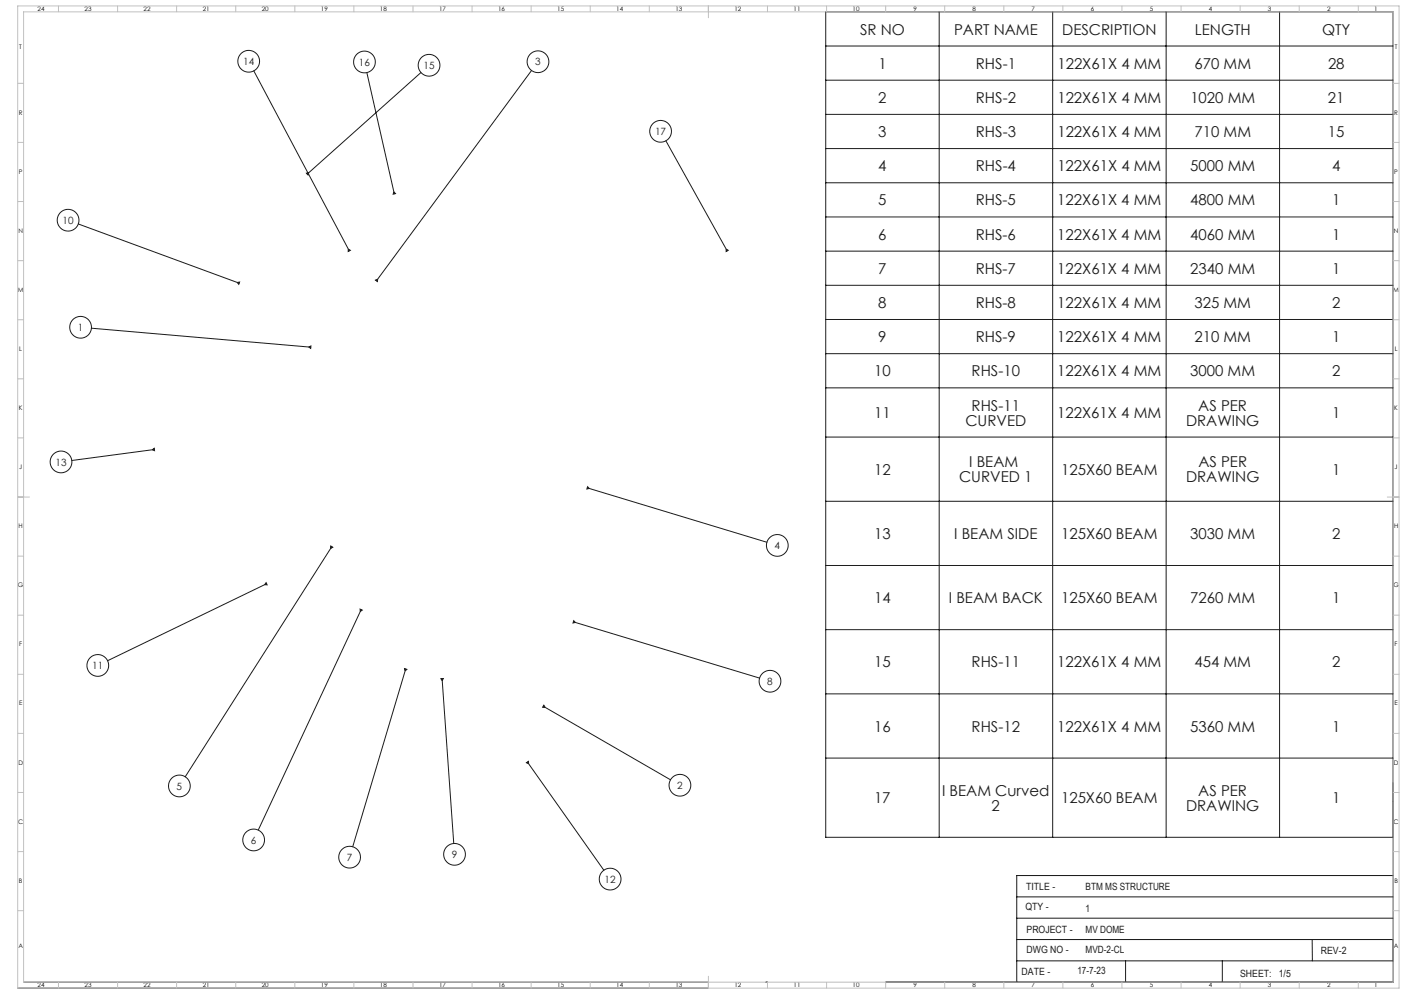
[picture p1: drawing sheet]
<svg xmlns="http://www.w3.org/2000/svg" width="1189mm" height="841mm" viewBox="0 0 1189 841" stroke-linecap="round" stroke-linejoin="round" font-family="sans-serif">
<g fill="none" stroke="#191924" stroke-width=".85">
<path d="M699 10h480v698h-480zM795 10v698M891 10v698M987 10v698M1083 10v698M699 39h480M215 60l81 152M450 60l-131 178M310 61l24 103M356 61l-96 86M699 68h480M699 97h480"/>
<path d="M563 119l52 93M699 126h480M259 147l2-1v2zM699 155h480M333 162l2 2h-2zM66 189l136 51M699 184h480M295 211l1 1-1 1zM615 211l1 1-1 1zM699 212h480M201 239h2l-1 2zM318 237l2-1-1 2z"/>
<path d="M699 241h480M77 278l186 16M699 270h480M261 294l2-1v2zM699 299h480M699 328h480M699 370h480M129 381l1-2 1 2zM131 380l-70 10M497 413l152 46M497 412l2 1-2 1zM699 424h480"/>
<path d="M280 462l2 1-2 1zM281 463l-124 194M699 478h480M225 493l1 2h-2zM226 494l-135 65M305 515l2 1-2 1zM306 516l-87 186M485 526l158 48M486 525l1 2h-2zM699 533h480M342 566h2l-1 2zM343 566l-45 150"/>
<path d="M373 574h2l-1 2zM374 574l10 140M460 598l107 62M460 597l1 1h-2zM699 587h480M446 645l1-1v2zM446 645l65 91M699 641h480M1179 662v169h-430M860 759h319M1179 741h-319v90M860 777h319"/>
<path d="M860 795h319M1110 795l1 18M860 813h319M953 813v18M1034 813v18M15 836h584M20 831h579M648 831h1"/>
<circle cx="210" cy="52" r="9"/>
<circle cx="308" cy="52" r="9"/>
<circle cx="363" cy="55" r="9"/>
<circle cx="455" cy="52" r="9"/>
<circle cx="559" cy="111" r="9"/>
<circle cx="58" cy="186" r="9"/>
<circle cx="68" cy="277" r="9"/>
<circle cx="52" cy="391" r="9"/>
<circle cx="658" cy="461" r="9"/>
<circle cx="83" cy="563" r="9"/>
<circle cx="652" cy="576" r="9"/>
<circle cx="152" cy="665" r="9"/>
<circle cx="575" cy="664" r="9"/>
<circle cx="215" cy="711" r="9"/>
<circle cx="296" cy="725" r="9"/>
<circle cx="385" cy="723" r="9"/>
<circle cx="516" cy="744" r="9"/>
</g>
<g fill="none" stroke="#c0c0c0" stroke-width=".85">
<path d="M15 5h1169v831h-1169zM20 10h1159v821h-1159zM49 5v5M99 5v5M149 5v5M199 5v5M249 5v5M299 5v5M349 5v5M399 5v5M449 5v5M499 5v5"/>
<path d="M549 5v5M599 5v10M649 5v5M699 5v5M749 5v5M799 5v5M849 5v5M899 5v5M949 5v5M999 5v5M1049 5v5M1099 5v5"/>
<path d="M1149 5v5M15 71h5M1179 71h5M15 121h5M1179 121h5M15 171h5M1179 171h5M15 221h5M1179 221h5M15 271h5M1179 271h5M15 321h5"/>
<path d="M1179 321h5M15 371h5M1179 371h5M15 421h10M1174 421h10M15 471h5M1179 471h5M15 521h5M1179 521h5M15 571h5M1179 571h5M15 621h5"/>
<path d="M1179 621h5M15 671h5M1179 671h5M15 721h5M1179 721h5M15 771h5M1179 771h5M49 831v5M99 831v5M149 831v5M199 831v5M249 831v5"/>
<path d="M299 831v5M349 831v5M399 831v5M449 831v5M499 831v5M549 831v5M599 826v10M649 831v5M699 831v5M749 831v5M799 831v5M849 831v5"/>
<path d="M899 831v5M949 831v5M999 831v5M1049 831v5M1099 831v5M1149 831v5"/>
</g>
<path d="M261 294l2 1v-2zM460 597l-1 1h2zM318 237l1 1 1-2zM497 412v2l2-1zM280 462v2l2-1zM305 515v2l2-1zM342 566l1 2 1-2zM486 525l-1 2h2zM373 574l1 2 1-2zM201 239l1 2 1-2zM446 645l1 1v-2zM129 381h2l-1-2zM295 211v2l1-1zM259 147l2 1v-2zM333 162v2h2zM615 211v2l1-1zM225 493l-1 2h2z" fill="#191924"/>
<g font-size="12.7" fill="#191924">
<text x="728" y="29">SR NO</text>
<text x="807" y="29">PART NAME</text>
<text x="899" y="29">DESCRIPTION</text>
<text x="1011" y="29">LENGTH</text>
<text x="1119" y="29">QTY</text>
<text x="743" y="58">1</text>
<text x="826" y="58">RHS-1</text>
<text x="895" y="58">122X61X 4 MM</text>
<text x="1011" y="58">670 MM</text>
<text x="1124" y="58">28</text>
<text x="743" y="87">2</text>
<text x="826" y="87">RHS-2</text>
<text x="895" y="87">122X61X 4 MM</text>
<text x="1007" y="87">1020 MM</text>
<text x="1124" y="87">21</text>
<text x="743" y="116">3</text>
<text x="826" y="116">RHS-3</text>
<text x="895" y="116">122X61X 4 MM</text>
<text x="1011" y="116">710 MM</text>
<text x="1124" y="116">15</text>
<text x="743" y="145">4</text>
<text x="826" y="145">RHS-4</text>
<text x="895" y="145">122X61X 4 MM</text>
<text x="1007" y="145">5000 MM</text>
<text x="1127" y="145">4</text>
<text x="743" y="174">5</text>
<text x="826" y="174">RHS-5</text>
<text x="895" y="174">122X61X 4 MM</text>
<text x="1007" y="174">4800 MM</text>
<text x="1127" y="174">1</text>
<text x="743" y="203">6</text>
<text x="826" y="203">RHS-6</text>
<text x="895" y="203">122X61X 4 MM</text>
<text x="1007" y="203">4060 MM</text>
<text x="1127" y="203">1</text>
<text x="743" y="232">7</text>
<text x="826" y="232">RHS-7</text>
<text x="895" y="232">122X61X 4 MM</text>
<text x="1007" y="232">2340 MM</text>
<text x="1127" y="232">1</text>
<text x="743" y="261">8</text>
<text x="826" y="261">RHS-8</text>
<text x="895" y="261">122X61X 4 MM</text>
<text x="1011" y="261">325 MM</text>
<text x="1127" y="261">2</text>
<text x="743" y="289">9</text>
<text x="826" y="289">RHS-9</text>
<text x="895" y="289">122X61X 4 MM</text>
<text x="1011" y="289">210 MM</text>
<text x="1127" y="289">1</text>
<text x="740" y="318">10</text>
<text x="822" y="318">RHS-10</text>
<text x="895" y="318">122X61X 4 MM</text>
<text x="1007" y="318">3000 MM</text>
<text x="1127" y="318">2</text>
<text x="822" y="347">RHS-11</text>
<text x="1014" y="347">AS PER</text>
<text x="740" y="354">11</text>
<text x="895" y="354">122X61X 4 MM</text>
<text x="1127" y="354">1</text>
<text x="817" y="360">CURVED</text>
<text x="1004" y="360">DRAWING</text>
<text x="820" y="395">I BEAM</text>
<text x="1014" y="395">AS PER</text>
<text x="740" y="402">12</text>
<text x="898" y="402">125X60 BEAM</text>
<text x="1127" y="402">1</text>
<text x="812" y="408">CURVED 1</text>
<text x="1004" y="408">DRAWING</text>
<text x="740" y="456">13</text>
<text x="807" y="456">I BEAM SIDE</text>
<text x="898" y="456">125X60 BEAM</text>
<text x="1007" y="456">3030 MM</text>
<text x="1127" y="456">2</text>
<text x="740" y="510">14</text>
<text x="803" y="510">I BEAM BACK</text>
<text x="898" y="510">125X60 BEAM</text>
<text x="1007" y="510">7260 MM</text>
<text x="1127" y="510">1</text>
<text x="740" y="565">15</text>
<text x="822" y="565">RHS-11</text>
<text x="895" y="565">122X61X 4 MM</text>
<text x="1011" y="565">454 MM</text>
<text x="1127" y="565">2</text>
<text x="740" y="619">16</text>
<text x="822" y="619">RHS-12</text>
<text x="895" y="619">122X61X 4 MM</text>
<text x="1007" y="619">5360 MM</text>
<text x="1127" y="619">1</text>
<text x="797" y="673">I BEAM Curved</text>
<text x="1014" y="673">AS PER</text>
<text x="740" y="680">17</text>
<text x="898" y="680">125X60 BEAM</text>
<text x="1127" y="680">1</text>
<text x="839" y="686">2</text>
<text x="1004" y="686">DRAWING</text>
</g>
<g font-size="8.5" fill="#191924">
<text x="206" y="55">14</text>
<text x="304" y="56">16</text>
<text x="358" y="58">15</text>
<text x="453" y="55">3</text>
<text x="554" y="114">17</text>
<text x="53" y="189">10</text>
<text x="66" y="280">1</text>
<text x="47" y="394">13</text>
<text x="655" y="465">4</text>
<text x="78" y="566">11</text>
<text x="649" y="579">8</text>
<text x="149" y="668">5</text>
<text x="573" y="667">2</text>
<text x="212" y="714">6</text>
<text x="382" y="726">9</text>
<text x="294" y="728">7</text>
<text x="512" y="747">12</text>
<text x="868" y="753">TITLE -</text>
<text x="919" y="753">BTM MS STRUCTURE</text>
<text x="868" y="770">QTY -</text>
<text x="919" y="772">1</text>
<text x="869" y="789">PROJECT -</text>
<text x="919" y="789">MV DOME</text>
<text x="869" y="807">DWG NO -</text>
<text x="919" y="807">MVD-2-CL</text>
<text x="1118" y="807">REV-2</text>
<text x="865" y="825">DATE -</text>
<text x="912" y="824">17-7-23</text>
<text x="1049" y="826">SHEET:</text>
<text x="1082" y="826">1/5</text>
</g>
<g font-size="5.3">
<text x="32" y="9">24</text>
<text x="72" y="9">23</text>
<text x="122" y="9">22</text>
<text x="172" y="9">21</text>
<text x="222" y="9">20</text>
<text x="272" y="9">19</text>
<text x="322" y="9">18</text>
<text x="372" y="9">17</text>
<text x="422" y="9">16</text>
<text x="472" y="9">15</text>
<text x="522" y="9">14</text>
<text x="572" y="9">13</text>
<text x="622" y="9">12</text>
<text x="672" y="9">11</text>
<text x="722" y="9">10</text>
<text x="773" y="9">9</text>
<text x="823" y="9">8</text>
<text x="873" y="9">7</text>
<text x="923" y="9">6</text>
<text x="973" y="9">5</text>
<text x="1023" y="9">4</text>
<text x="1073" y="9">3</text>
<text x="1123" y="9">2</text>
<text x="1163" y="9">1</text>
<text x="16" y="42">T</text>
<text x="1180" y="42">T</text>
<text x="16" y="97">R</text>
<text x="1180" y="97">R</text>
<text x="16" y="147">P</text>
<text x="1180" y="147">P</text>
<text x="16" y="197">N</text>
<text x="1180" y="197">N</text>
<text x="15" y="247">M</text>
<text x="1179" y="247">M</text>
<text x="16" y="297">L</text>
<text x="1180" y="297">L</text>
<text x="16" y="347">K</text>
<text x="1180" y="347">K</text>
<text x="16" y="397">J</text>
<text x="1180" y="397">J</text>
<text x="16" y="447">H</text>
<text x="1180" y="447">H</text>
<text x="15" y="497">G</text>
<text x="1179" y="497">G</text>
<text x="16" y="547">F</text>
<text x="1180" y="547">F</text>
<text x="16" y="597">E</text>
<text x="1180" y="597">E</text>
<text x="16" y="647">D</text>
<text x="1180" y="647">D</text>
<text x="15" y="697">C</text>
<text x="1179" y="697">C</text>
<text x="16" y="747">B</text>
<text x="1180" y="747">B</text>
<text x="16" y="802">A</text>
<text x="1180" y="802">A</text>
<text x="32" y="835">24</text>
<text x="72" y="835">23</text>
<text x="122" y="835">22</text>
<text x="172" y="835">21</text>
<text x="222" y="835">20</text>
<text x="272" y="835">19</text>
<text x="322" y="835">18</text>
<text x="372" y="835">17</text>
<text x="422" y="835">16</text>
<text x="472" y="835">15</text>
<text x="522" y="835">14</text>
<text x="572" y="835">13</text>
<text x="622" y="835">12</text>
<text x="672" y="835">11</text>
<text x="722" y="835">10</text>
<text x="773" y="835">9</text>
<text x="823" y="835">8</text>
<text x="873" y="835">7</text>
<text x="923" y="835">6</text>
<text x="973" y="835">5</text>
<text x="1023" y="835">4</text>
<text x="1073" y="835">3</text>
<text x="1123" y="835">2</text>
<text x="1163" y="835">1</text>
</g>
</svg>
